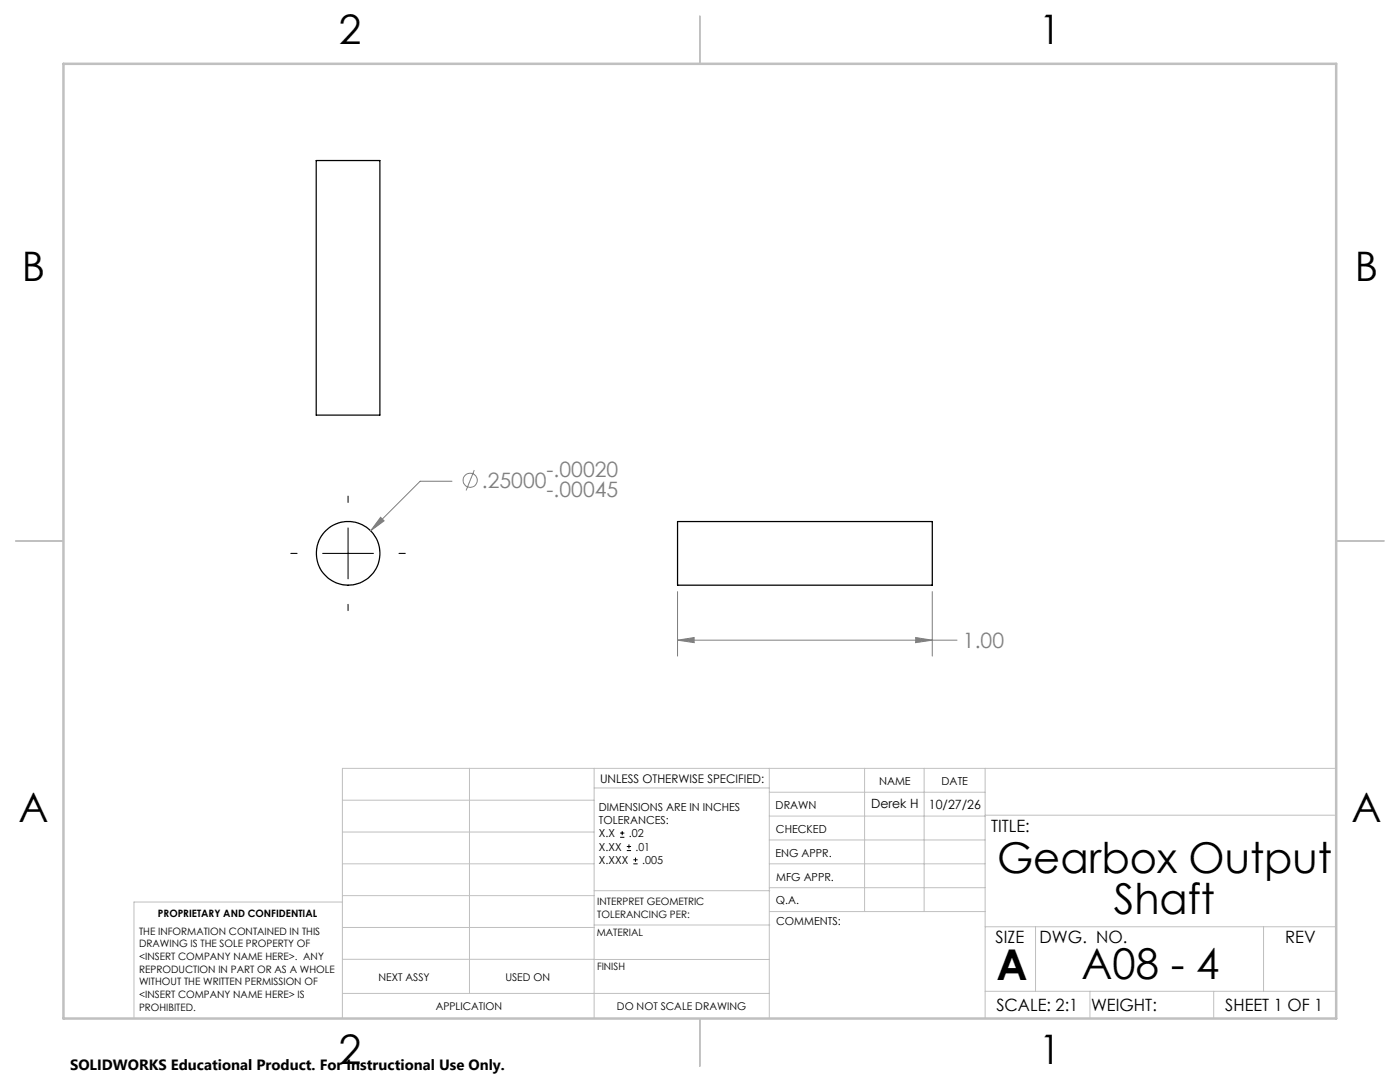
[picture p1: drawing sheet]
<svg xmlns="http://www.w3.org/2000/svg" width="279mm" height="216mm" viewBox="0 0 279 216" stroke-linecap="round" stroke-linejoin="round" font-family="sans-serif">
<g fill="none" stroke="#000" stroke-width=".25">
<path d="M63.1 32h12.7v50.8h-12.7zM135.2 104.1h50.9v12.7h-50.9z"/>
<circle cx="69.5" cy="110.4" r="6.4"/>
</g>
<g fill="none" stroke="#808080" stroke-width=".2">
<path d="M90.2 96h-6.3l-9.9 9.9M94.7 93.8l-1.7 4.1M76 103.2l.7 .7-2.7 2z"/>
<circle cx="93.8" cy="95.8" r="1.42"/>
</g>
<g fill="none" stroke="#c0c0c0" stroke-width=".2">
<path d="M68.3 159.7h50.3M93.7 153.3v44.9M118.6 153.3v49.9M118.6 157.2h34.9M153.5 153.3v49.9M153.5 158.1h43.1M172.5 153.3v28.6M184.4 153.3v28.6M196.6 153.3v49.9M266.7 153.3h-198.4v49.9M68.3 178.7h50.3M68.3 172.4h50.3"/>
<path d="M68.3 166h50.3M68.3 180h-41.6v23.2M118.6 177.7h35M153.5 167.6h43.1M153.5 162.8h43.1M153.5 172.4h43.1M153.5 177.1h43.1M196.6 162.7h70.1M68.3 198.2h85.2M68.3 191.4l85.2 .1M68.3 185.1h50.3M118.6 184.6h35"/>
<path d="M153.6 181.9h43M196.6 197.8h70.1M196.6 184.9h70.1M206.7 184.9v12.9M217.5 197.8v5.4M242.2 197.8v5.4M252.2 184.9v12.9"/>
</g>
<path d="M139.7 3.2v9.5M3.1 107.9h9.6M266.7 107.9h9.5M139.7 203.2v9.6" fill="none" stroke="#c0c0c0" stroke-width=".25"/>
<path d="M12.7 12.7h254v190.5h-254z" fill="none" stroke="#c0c0c0" stroke-width=".5"/>
<path d="M76 103.2l.7 .7-2.7 2z" fill="#808080"/>
<path d="M135.2 118v12.9M186.1 118v12.9M135.2 127.7l3.3-.5v1zM135.2 127.7h55.8" fill="none" stroke="#808080" stroke-width=".2"/>
<path d="M69.5 99v1.3M58 110.4h1.3M64.4 110.4h10.1M69.5 105.3v10.2M79.6 110.4h1.3M69.5 120.6v1.2" fill="none" stroke="#000" stroke-width=".2"/>
<path d="M135.2 127.7l3.3-.5v1z" fill="#808080"/>
<path d="M182.7 127.2l3.4 .5-3.4 .5z" fill="none" stroke="#808080" stroke-width=".2"/>
<path d="M182.7 127.2l3.4 .5-3.4 .5z" fill="#808080"/>
<path d="M123.8 167.1h.8M123.8 166.2h.8M124.2 165.8v.9M125.1 169.7h.8M125.1 168.9h.8M125.5 168.5v.8M126.4 172.4h.8M126.4 171.6h.8M126.8 171.1v.9" fill="none" stroke="#000" stroke-width=".2"/>
<g font-size="8.5">
<text x="199" y="174.2">Gearbox Output</text>
<text x="222.3" y="182.3">Shaft</text>
<text x="198.9" y="195.5">A</text>
<text x="215.8" y="195.4">A08 - 4</text>
</g>
<g font-size="8.1">
<text x="67.6" y="8.9">2</text>
<text x="207.3" y="8.9">1</text>
<text x="4.4" y="56.1">B</text>
<text x="270.4" y="56.1">B</text>
<text x="3.7" y="164.1">A</text>
<text x="269.7" y="164.1">A</text>
<text x="67.6" y="212.4">2</text>
<text x="207.3" y="212.4">1</text>
</g>
<g font-size="4.2" fill="#808080">
<text x="109.1" y="95.1">-.00020</text>
<text x="96.2" y="97.4">.25000</text>
<text x="109.1" y="99.2">-.00045</text>
<text x="192.2" y="129.3">1.00</text>
</g>
<g font-size="3.4">
<text x="197.8" y="166">TITLE:</text>
<text x="198.7" y="188.1">SIZE</text>
<text x="207.5" y="188.1">DWG. NO.</text>
<text x="256.5" y="188.2">REV</text>
<text x="198.8" y="201.7">SCALE: 2:1</text>
<text x="217.7" y="201.8">WEIGHT:</text>
<text x="244.5" y="201.7">SHEET 1 OF 1</text>
</g>
<text font-size="3" x="14" y="213.5">SOLIDWORKS Educational Product. For Instructional Use Only.</text>
<g font-size="2.5">
<text x="173.8" y="161.3">Derek H</text>
<text x="185.4" y="161.4">10/27/26</text>
</g>
<text font-size="2.4" x="119.8" y="156.2">UNLESS OTHERWISE SPECIFIED:</text>
<g font-size="2.2">
<text x="119.5" y="161.8">DIMENSIONS ARE IN INCHES</text>
<text x="154.8" y="161.4">DRAWN</text>
<text x="175.4" y="156.6">NAME</text>
<text x="187.9" y="156.7">DATE</text>
<text x="119.5" y="164.4">TOLERANCES:</text>
<text x="119.5" y="167.1">X.X</text>
<text x="125.5" y="167.1">.02</text>
<text x="154.9" y="166.3">CHECKED</text>
<text x="119.5" y="169.7">X.XX</text>
<text x="119.5" y="172.4">X.XXX</text>
<text x="126.8" y="169.7">.01</text>
<text x="128.2" y="172.4">.005</text>
<text x="154.8" y="170.9">ENG APPR.</text>
<text x="154.9" y="175.7">MFG APPR.</text>
<text x="154.9" y="180.4">Q.A.</text>
<text x="154.9" y="184.6">COMMENTS:</text>
</g>
<g font-size="2.1">
<text x="75.5" y="195.7">NEXT ASSY</text>
<text x="100.9" y="195.7">USED ON</text>
<text x="86.9" y="201.5">APPLICATION</text>
<text x="123.1" y="201.6">DO NOT SCALE DRAWING</text>
</g>
<g font-size="2">
<text x="31.5" y="182.9">PROPRIETARY AND CONFIDENTIAL</text>
<text x="119.2" y="180.6">INTERPRET GEOMETRIC</text>
<text x="119.2" y="183.1">TOLERANCING PER:</text>
<text x="27.8" y="186.5">THE INFORMATION CONTAINED IN THIS</text>
<text x="27.8" y="189">DRAWING IS THE SOLE PROPERTY OF</text>
<text x="27.8" y="191.6">&lt;INSERT COMPANY NAME HERE&gt;. ANY</text>
<text x="119.1" y="186.7">MATERIAL</text>
<text x="27.8" y="194.1">REPRODUCTION IN PART OR AS A WHOLE</text>
<text x="27.8" y="196.6">WITHOUT THE WRITTEN PERMISSION OF</text>
<text x="119.1" y="193.5">FINISH</text>
<text x="27.8" y="199.1">&lt;INSERT COMPANY NAME HERE&gt; IS</text>
<text x="27.8" y="201.7">PROHIBITED.</text>
</g>
</svg>
